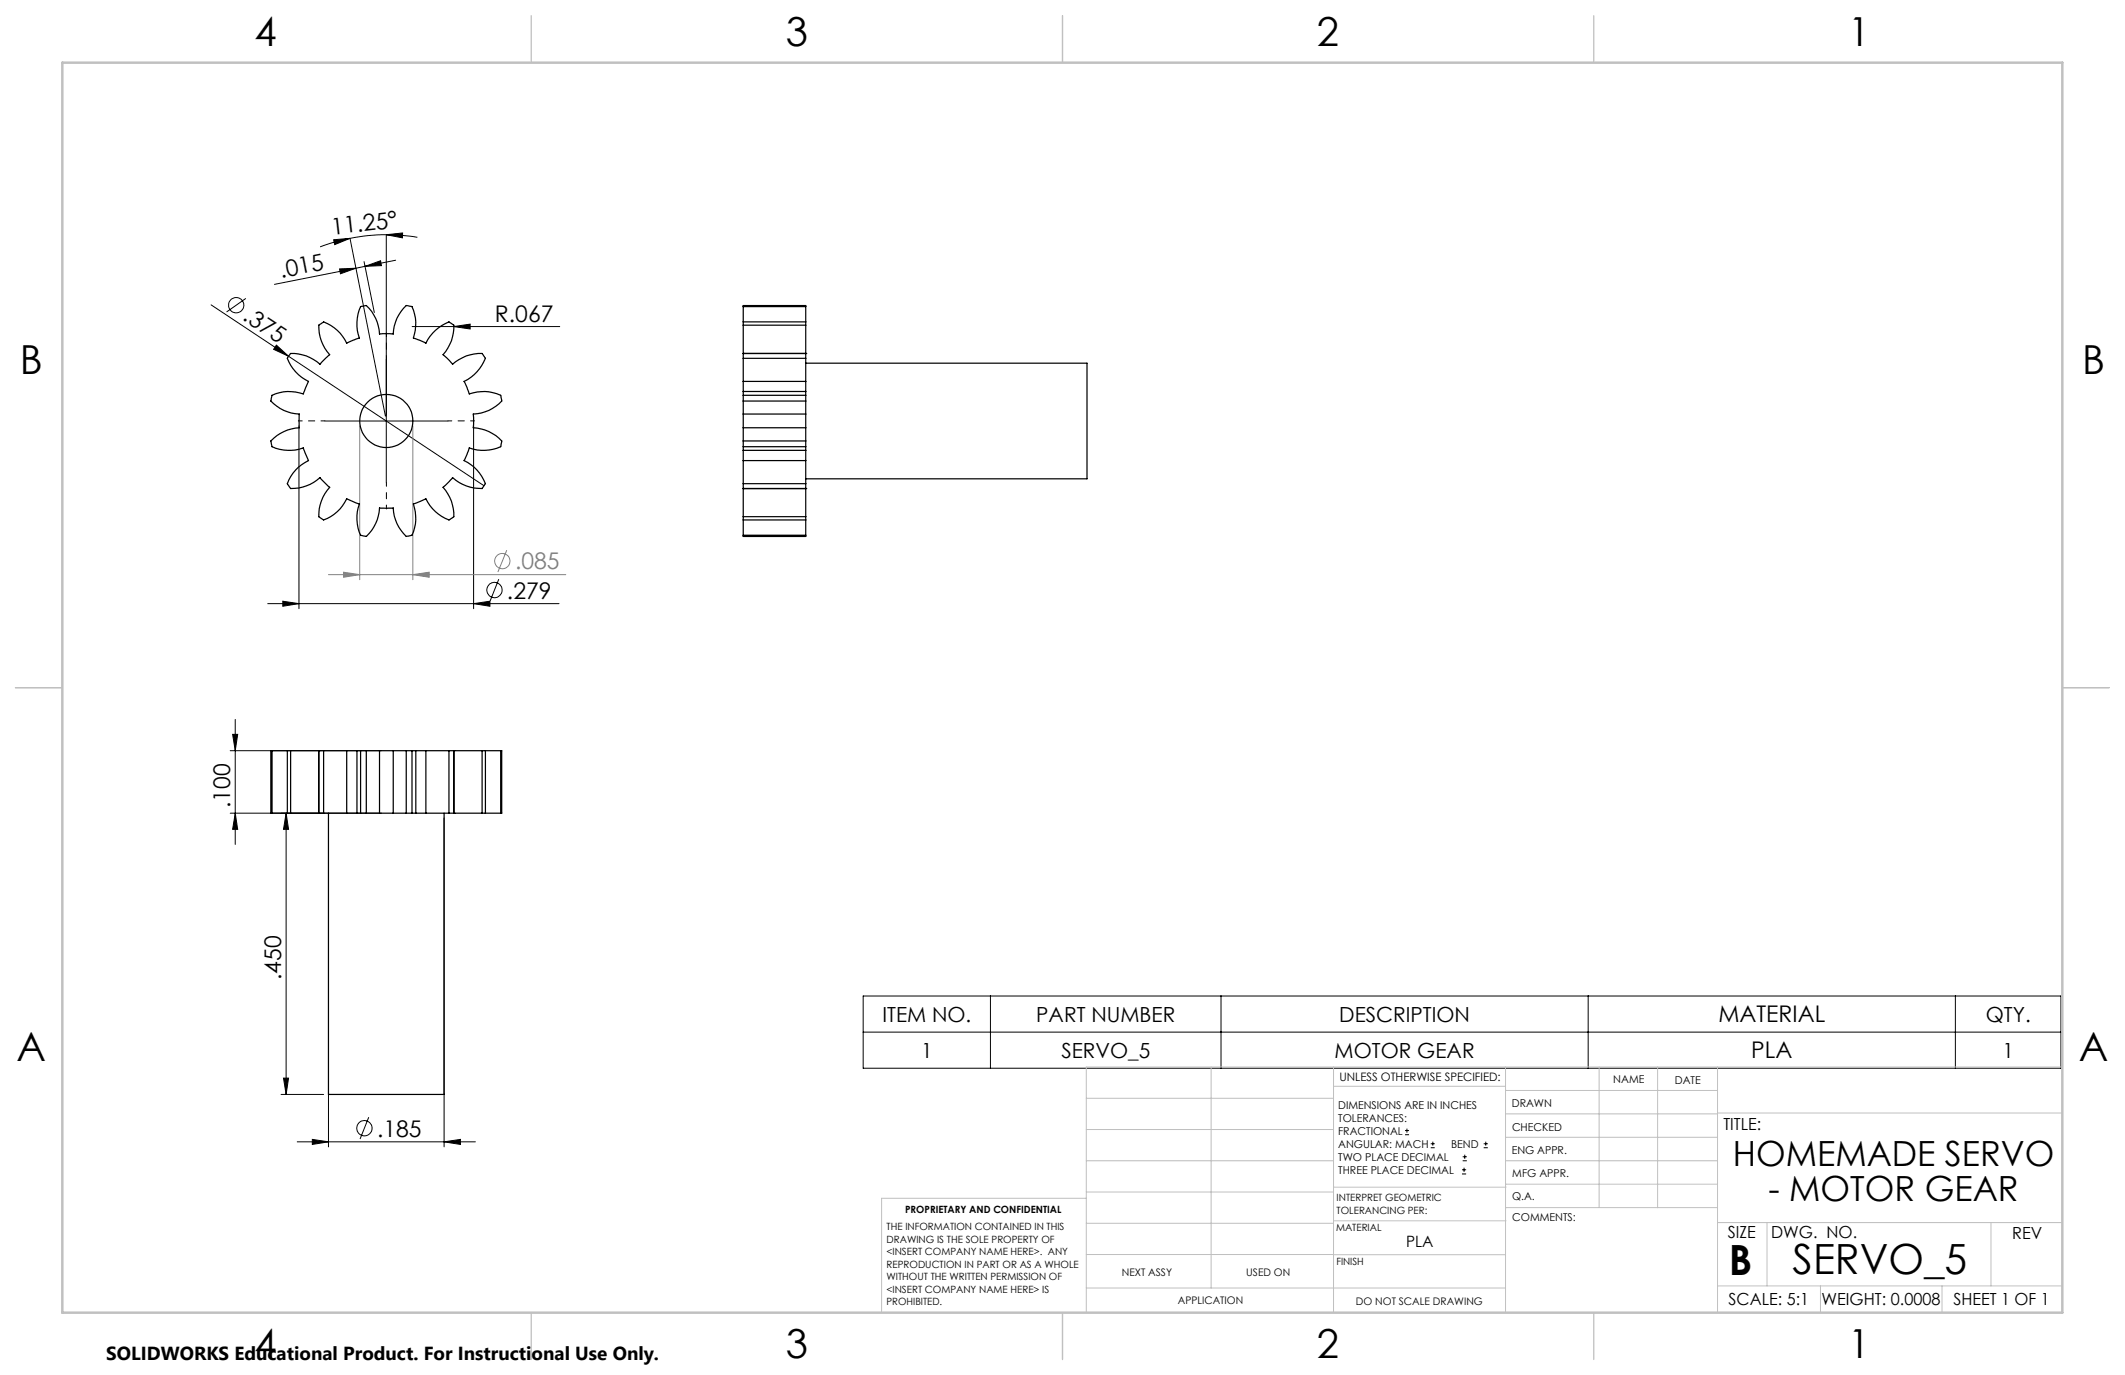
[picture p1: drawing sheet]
<svg xmlns="http://www.w3.org/2000/svg" width="432mm" height="279mm" viewBox="0 0 432 279" stroke-linecap="round" stroke-linejoin="round" font-family="sans-serif">
<g fill="none" stroke="#000" stroke-width=".2">
<path d="M67.8 48.7l3.3-.3-3.1 1.3zM69 54.6l3.3-.1-3.1 1.1zM71.1 48.4l-3.8 1-2.2 .8M71.1 48.4l7.2 36.2M72.3 54.5l-16.5 3.3M74 53.2l2.1 10.3M74.2 54.1l3.1-1.1 .2 1zM74.2 54.1l-1.9 .4M78.5 47.7l3.3-.4v1zM78.5 47.7a35.3 35.3 0 0 0-7.4 .7M78.5 47.7l2.4 .1 3.9 .4M78.5 47.7v50.3"/>
<path d="M80.4 52.9l-6.2 1.2M42.9 61.9l15.7 10.5M50 60.6l-4 2.8M56.2 70.1l2.4 2.3-3-1.4zM58.6 72.4l39.8 26.3M83.7 66.4h30M92.2 66.4l3.3-.5v1zM60.7 86.5v37.2M66 85.5h25M96.2 86.5v37.2M101.4 117.7l-1.8 4.4M54.4 122.7h59.2"/>
<path d="M57.5 122.2l3.2 .5-3.2 .5zM96.2 122.7l3.4-.5v1zM46.8 152.5h30.7M47.3 149.2h1l-.5 3.3zM47.8 146.2v25.4M46.8 165.2h30.7M47.8 165.2l.5 3.3h-1zM58.1 165.2v57.2M58.1 165.2l.5 3.3h-1zM66.7 166.2v66.8M90.2 166.2v66.8M57.6 219.1h1l-.5 3.3z"/>
<path d="M175.4 202.4h243.4v14.7h-243.4zM175.4 209.7h243.4M201.3 202.4v14.7M248.1 202.4v14.7M322.7 202.4v14.7M397.3 202.4v14.7M57.1 222.4h8.7M60.4 232h36.2M63.5 231.5l3.2 .5-3.2 .6zM74.9 227l-1.7 4.5M90.2 232l3.4-.5v1.1zM285.5 230.6h.8"/>
<path d="M285.5 229.7h.8M285.9 229.3v.9M290.7 233.2h.8M290.7 232.4h.8M291.1 232v.8M297.1 238.5h.8M297.1 237.7h.8M297.2 235.9h.9M297.2 235.1h.9M297.5 237.3v.8M297.6 234.6v.9M301.5 233.2h.8"/>
<path d="M301.5 232.4h.8M301.9 232v.8"/>
<circle cx="48" cy="62" r="1.55"/>
<circle cx="100.5" cy="119.9" r="1.55"/>
<circle cx="74" cy="229.2" r="1.56"/>
</g>
<g fill="none" stroke="#808080" stroke-width=".2">
<path d="M73.1 86.5v31.3M83.9 86.5v31.3M66.7 116.8h48.3M69.8 116.3l3.3 .5-3.3 .5zM83.9 116.8l3.3-.5v1zM103 111.8l-1.8 4.4"/>
<circle cx="102.1" cy="114" r="1.55"/>
</g>
<path d="M78.5 73v-5.4M66 85.5h-5.4M78.5 98v5.4M91 85.5h5.4" fill="none" stroke="#000" stroke-width=".2" stroke-dasharray="15.2 1.3 1.3 1.3" stroke-dashoffset="14.4"/>
<g fill="none" stroke="#c0c0c0" stroke-width=".2">
<path d="M246.1 216.8v44.9M271 216.8v49.9M305.9 216.8v49.9M324.9 216.8v28.6M336.8 216.8v28.6M349 216.8v49.9M419.1 216.8h-198.4v49.9M220.7 235.9h50.3M220.7 229.5h50.3M220.7 223.2h50.3M271 220.7h34.9M305.9 231.1h43.1"/>
<path d="M305.9 226.3h43.1M305.9 221.6h43.1M305.9 235.9h43.1M349 226.2h70.1M220.7 248.6h50.3M220.7 242.2h50.3M220.7 254.9h50.3M220.7 243.5h-41.6v23.2M271 255h34.9M271 248.1h35M271 241.2h35M305.9 240.6h43.1"/>
<path d="M306 245.4h43M349 248.4h70.1M359.1 248.4v12.9M404.6 248.4v12.9M220.7 261.7h85.2M349 261.3h70.1M369.9 261.3v5.4M394.6 261.3v5.4"/>
</g>
<path d="M108 3.2v9.5M215.9 3.2v9.5M323.8 3.2v9.5M3.1 139.7h9.6M419.1 139.7h9.5M108 266.7v9.6M215.9 266.7v9.6M323.8 266.7v9.6" fill="none" stroke="#c0c0c0" stroke-width=".25"/>
<path d="M12.7 12.7h406.4v254h-406.4z" fill="none" stroke="#c0c0c0" stroke-width=".5"/>
<g fill="#000">
<path d="M56.2 70.1l2.4 2.3-3-1.4zM92.2 66.4l3.3-.5v1z"/>
<path d="M74.2 54.1l3.1-1.1 .2 1zM69 54.6l3.3-.1-3.1 1.1z"/>
<path d="M78.5 47.7l3.3-.4v1zM67.8 48.7l3.3-.3-3.1 1.3z"/>
<path d="M57.5 122.2l3.2 .5-3.2 .5zM96.2 122.7l3.4-.5v1z"/>
<path d="M47.8 165.2l.5 3.3h-1zM47.3 149.2h1l-.5 3.3z"/>
<path d="M58.1 165.2l.5 3.3h-1zM57.6 219.1h1l-.5 3.3z"/>
<path d="M63.5 231.5l3.2 .5-3.2 .6zM90.2 232l3.4-.5v1.1z"/>
</g>
<path d="M69.8 116.3l3.3 .5-3.3 .5zM83.9 116.8l3.3-.5v1z" fill="#808080"/>
<g fill="none" stroke="#000" stroke-width=".25">
<path d="M64.8 66.1l1-.7a8.5 8.5 0 0 1 4.6 4.3l2.6-1a8.6 8.6 0 0 1 .3-6.4l1.1-.2a8.4 8.4 0 0 1 2.7 5.8h2.8a7.6 7.6 0 0 1 2.8-5.8l.9 .2a5.2 5.2 0 0 1 .9 3.2l-.1 1.6-.4 1.6 2.5 1a8.8 8.8 0 0 1 4.7-4.3l1 .7a8.3 8.3 0 0 1-2.2 6l2 1.9a7.7 7.7 0 0 1 6-2.1l.6 .9-.7 1.5-1.6 1.8-2 1.4 1.1 2.5 2.4-.4a7.6 7.6 0 0 1 3.9 .7l.3 1.2a8.1 8.1 0 0 1-5.8 2.6v2.8a7.8 7.8 0 0 1 5.8 2.8l-.2 .9a5 5 0 0 1-3.2 .9 7.5 7.5 0 0 1-3.2-.5l-1.1 2.6a8.5 8.5 0 0 1 4.3 4.7l-.6 1a8.6 8.6 0 0 1-6-2.3l-2 2a7.7 7.7 0 0 1 2.1 6.1l-.7 .5a5.2 5.2 0 0 1-2.9-1.6 8.2 8.2 0 0 1-2-2.6l-2.5 1a8.3 8.3 0 0 1-.3 6.4l-1.2 .2a8.3 8.3 0 0 1-2.6-5.8h-2.8a8.6 8.6 0 0 1-2.7 5.8l-1.1-.2a8.5 8.5 0 0 1-.3-6.4l-2.6-1a7.7 7.7 0 0 1-4.7 4.2l-.9-.6v-.8a8.4 8.4 0 0 1 2.2-5.2l-2-2a8.6 8.6 0 0 1-5.9 2.3l-.7-1a8.3 8.3 0 0 1 4.3-4.7l-1.1-2.6a8.5 8.5 0 0 1-6.3-.2l-.3-1.2a8.6 8.6 0 0 1 5.8-2.7v-2.8a8.3 8.3 0 0 1-5.8-2.6l.3-1.2a8.3 8.3 0 0 1 6.3-.3l1.1-2.5a8.6 8.6 0 0 1-4.3-4.7l.7-1a8.3 8.3 0 0 1 5.9 2.2l2-1.9a8.6 8.6 0 0 1-2.2-6zM151 79.6v.7M151 71.8v1M151 72.8v4.7M151 71.8h.1M151 77.5v2.1M151 66.1v5.7M151 65.4v.7M151 62.3v3.1M151 62.3v-.2h12.7v.2M151 79.6h12.7M151 71.8h12.7"/>
<path d="M151 72.8h12.7M151 77.5h12.7M151 66.1h12.7M151 65.4h12.7M151 62.3h12.7M163.7 79.6v.7M163.7 71.8v1M163.7 72.8v4.7M163.7 71.8h.1M163.7 77.5v2.1M163.7 66.1v5.7M163.7 65.4v.7"/>
<path d="M163.7 73.8h57.2v23.5h-57.2M163.7 62.3v3.1M151 89.6v1.2M151 86.9v2.7M151 81.5v2.6M151 80.3v1.2M151 90.8v.7M151 93.6v4.7M151 98.3v1M151 99.3h.1M151 84.1v2.8M151 91.5v2.1"/>
<path d="M151 99.3v5.7M151 91.5h12.7M151 99.3h12.7M151 89.6h12.7M151 90.8h12.7M151 86.9h12.7M151 84.1h12.7M151 81.5h12.7M151 80.3h12.7M151 93.6h12.7M151 98.3h12.7M163.7 89.6v1.2"/>
<path d="M163.7 86.9v2.7M163.7 81.5v2.6M163.7 80.3v1.2M163.7 90.8v.7M163.7 93.6v4.7M163.7 98.3v1M163.7 99.3h.1M163.7 84.1v2.8M163.7 91.5v2.1M163.7 99.3v5.7M151 105v.7M151 105.7v3.1"/>
<path d="M151 108.8v.2h12.7v-.2M151 105h12.7M151 105.7h12.7M151 108.8h12.7M163.7 105v.7M163.7 105.7v3.1M55.3 152.5h3.1M55.3 152.5h-.3v12.7h.3M55.3 152.5v12.7M58.4 152.5h.7M58.4 152.5v12.7M59.1 152.5h5.7"/>
<path d="M59.1 152.5v12.7M64.8 152.5h1M64.8 152.5h.1M64.8 152.5v12.7M65.8 152.5h4.6M65.8 152.5v12.7M70.4 152.5h2.1M70.4 152.5v12.7M72.5 152.5h.8M72.5 152.5v12.7M73.3 152.5h1.1M73.3 152.5v12.7"/>
<path d="M74.4 152.5h2.7M74.4 152.5v12.7M77.1 152.5h2.8M77.1 152.5v12.7M79.9 152.5h2.7M79.9 152.5v12.7M82.6 152.5h1.1M82.6 152.5v12.7M83.7 152.5h.8M83.7 152.5v12.7M84.5 152.5h2M84.5 152.5v12.7"/>
<path d="M86.5 152.5h4.7M86.5 152.5v12.7M91.2 152.5h1M91.2 152.5v12.7M92.2 152.5h.1M92.2 152.5h5.8M92.2 152.5v12.7M98 152.5h.6M98 152.5v12.7M98.6 152.5h3.1M98.6 152.5v12.7M101.7 152.5h.3v12.7h-.3"/>
<path d="M101.7 152.5v12.7M55.3 165.2h3.1M58.4 165.2h.7M59.1 165.2h5.7M64.8 165.2h1M64.8 165.2h.1M65.8 165.2h4.6M66.7 165.2v57.2h23.5v-57.2M70.4 165.2h2.1M72.5 165.2h.8M73.3 165.2h1.1M74.4 165.2h2.7"/>
<path d="M77.1 165.2h2.8M79.9 165.2h2.7M82.6 165.2h1.1M83.7 165.2h.8M84.5 165.2h2M86.5 165.2h4.7M91.2 165.2h1M92.2 165.2h.1M92.2 165.2h5.8M98 165.2h.6M98.6 165.2h3.1"/>
<circle cx="78.5" cy="85.5" r="5.4"/>
</g>
<g font-size="8.5">
<text x="351.3" y="259">B</text>
<text x="364.3" y="258.9">SERVO_5</text>
</g>
<g font-size="8.1">
<text x="51.7" y="9.3">4</text>
<text x="159.7" y="9.3">3</text>
<text x="267.6" y="9.3">2</text>
<text x="375.6" y="9.3">1</text>
<text x="4" y="76">B</text>
<text x="423.1" y="76">B</text>
<text x="3.3" y="215.7">A</text>
<text x="422.4" y="215.7">A</text>
<text x="51.7" y="276">4</text>
<text x="159.7" y="276">3</text>
<text x="267.6" y="276">2</text>
<text x="375.6" y="276">1</text>
</g>
<g font-size="7.1">
<text x="352.1" y="236.9">HOMEMADE SERVO</text>
<text x="359.4" y="244">- MOTOR GEAR</text>
</g>
<g font-size="4.7">
<text x="67.5" y="47.7" transform="rotate(-6 67.5 47.7)">11.25°</text>
<text x="57.1" y="56.5" transform="rotate(-11 57.1 56.5)">.015</text>
<text x="49.1" y="64.9" transform="rotate(34 49.1 64.9)">.375</text>
<text x="100.6" y="65.3">R.067</text>
<text x="103" y="121.6">.279</text>
<text x="46.8" y="164.2" transform="rotate(-90 46.8 164.2)">.100</text>
<text x="57.1" y="199.1" transform="rotate(-90 57.1 199.1)">.450</text>
<text x="349.2" y="207.7">MATERIAL</text>
<text x="355.9" y="215.1">PLA</text>
<text x="76.6" y="230.9">.185</text>
</g>
<text font-size="4.7" fill="#808080" x="104.7" y="115.7">.085</text>
<g font-size="4.2">
<text x="179.3" y="207.6">ITEM NO.</text>
<text x="210.6" y="207.6">PART NUMBER</text>
<text x="272.1" y="207.6">DESCRIPTION</text>
<text x="403.5" y="207.6">QTY.</text>
<text x="187.2" y="214.9">1</text>
<text x="215.7" y="214.9">SERVO_5</text>
<text x="271.2" y="214.9">MOTOR GEAR</text>
<text x="406.9" y="214.9">1</text>
</g>
<text font-size="3.8" x="21.6" y="276.3">SOLIDWORKS Educational Product. For Instructional Use Only.</text>
<g font-size="3.4">
<text x="350.2" y="229.5">TITLE:</text>
<text x="351.1" y="251.6">SIZE</text>
<text x="359.9" y="251.6">DWG. NO.</text>
<text x="408.9" y="251.7">REV</text>
<text x="351.2" y="265.2">SCALE: 5:1</text>
<text x="370.1" y="265.3">WEIGHT: 0.0008</text>
<text x="396.9" y="265.2">SHEET 1 OF 1</text>
</g>
<text font-size="3.2" x="285.7" y="253.3">PLA</text>
<text font-size="2.4" x="272.2" y="219.7">UNLESS OTHERWISE SPECIFIED:</text>
<g font-size="2.2">
<text x="327.8" y="220.1">NAME</text>
<text x="340.3" y="220.2">DATE</text>
<text x="271.9" y="225.3">DIMENSIONS ARE IN INCHES</text>
<text x="271.9" y="227.9">TOLERANCES:</text>
<text x="307.2" y="224.9">DRAWN</text>
<text x="271.9" y="230.6">FRACTIONAL</text>
<text x="271.9" y="233.2">ANGULAR: MACH</text>
<text x="294.9" y="233.2">BEND</text>
<text x="307.3" y="229.8">CHECKED</text>
<text x="271.9" y="235.9">TWO PLACE DECIMAL</text>
<text x="271.9" y="238.5">THREE PLACE DECIMAL</text>
<text x="307.2" y="234.5">ENG APPR.</text>
<text x="307.3" y="239.2">MFG APPR.</text>
<text x="307.3" y="243.9">Q.A.</text>
<text x="307.3" y="248.1">COMMENTS:</text>
</g>
<g font-size="2.1">
<text x="227.9" y="259.2">NEXT ASSY</text>
<text x="253.3" y="259.2">USED ON</text>
<text x="239.3" y="265">APPLICATION</text>
<text x="275.5" y="265.1">DO NOT SCALE DRAWING</text>
</g>
<g font-size="2">
<text x="271.6" y="244.1">INTERPRET GEOMETRIC</text>
<text x="180.2" y="250">THE INFORMATION CONTAINED IN THIS</text>
<text x="183.9" y="246.4">PROPRIETARY AND CONFIDENTIAL</text>
<text x="271.5" y="250.2">MATERIAL</text>
<text x="271.6" y="246.6">TOLERANCING PER:</text>
<text x="180.2" y="252.5">DRAWING IS THE SOLE PROPERTY OF</text>
<text x="180.2" y="255.1">&lt;INSERT COMPANY NAME HERE&gt;. ANY</text>
<text x="180.2" y="257.6">REPRODUCTION IN PART OR AS A WHOLE</text>
<text x="271.5" y="257">FINISH</text>
<text x="180.2" y="260.1">WITHOUT THE WRITTEN PERMISSION OF</text>
<text x="180.2" y="262.6">&lt;INSERT COMPANY NAME HERE&gt; IS</text>
<text x="180.2" y="265.2">PROHIBITED.</text>
</g>
</svg>
